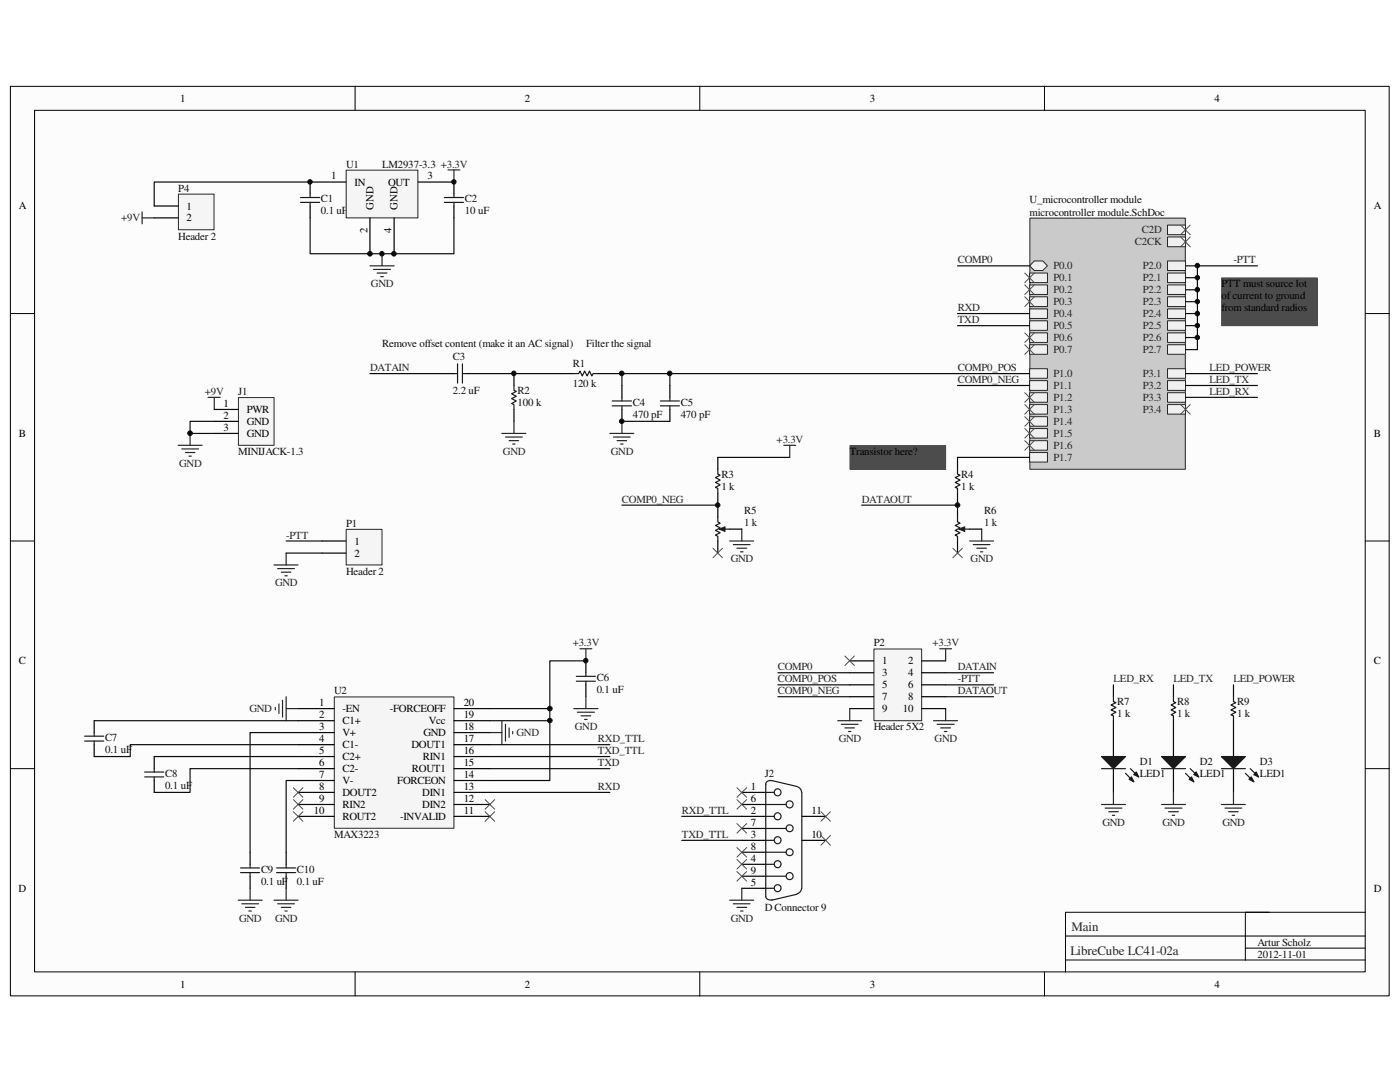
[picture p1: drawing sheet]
# Altium schematic sheet main.SchDoc: Main
size A4; Date: 2012-11-01; Author: Artur Scholz; DocumentNumber: LibreCube LC41-02a

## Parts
C1  0.1 uF  [0603]
C2  10 uF  [1206]
C3  2.2 uF  [0603]
C4  470 pF  [0603]
C5  470 pF  [0603]
C6  0.1 uF  [0603]
C7  0.1 uF  [0603]
C8  0.1 uF  [0603]
C9  0.1 uF  [0603]
C10  0.1 uF  [0603]
D1  LED1  [LED-1]
D2  LED1  [LED-1]
D3  LED1  [LED-1]
J1  MINIJACK-1.3  [POWERJACK]
J2  D Connector 9  [DSUB1.385-2H9]
P1  Header 2  [HDR1X2]
P2  Header 5X2  [HDR2X5]
P4  Header 2  [HDR1X2]
R1  120 k  [0603]
R2  100 k  [0603]
R3  1 k  [0603]
R4  1 k  [0603]
R5  1 k  [POT4MM-2]
R6  1 k  [POT4MM-2]
R7  1 k  [0603]
R8  1 k  [0603]
R9  1 k  [0603]
U1  LM2937-3.3  [SOT-223]
U2  MAX3223  [TSSOP-20]

## Sub-sheets
U_microcontroller module = microcontroller module.SchDoc: P0.1, P0.2, P0.3, P0.4, P0.5, P0.6, P0.7, P1.0, P1.1, P1.2, P1.3, P1.4, P1.5, P1.6, P1.7, P2.0, P2.1, P3.3, P3.4, P2.7, P2.6, P2.5, P2.4, P2.3, P2.2, P3.2, P3.1, C2D, C2CK, P0.0

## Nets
+3.3V: C2.2 C6.2 P2.2 R3.2 U1.3(OUT) U2.14(FORCEON) U2.19(Vcc) U2.20(-FORCEOFF)
+9V: J1.1(PWR) P4.2
GND: C1.1 C2.1 C4.1 C5.1 C6.1 C9.2 C10.1 D1.2(K) D2.2(K) D3.2(K) J1.2(GND) J1.3(GND) J2.5 P1.2 P2.9 P2.10 R2.1 R5.W R6.W U1.2(GND) U1.4(GND) U2.1(-EN) U2.18(GND)
-PTT: P1.1 P2.6 ; sheet U_microcontroller module/P2.0, sheet U_microcontroller module/P2.1, sheet U_microcontroller module/P2.7, sheet U_microcontroller module/P2.6, sheet U_microcontroller module/P2.5, sheet U_microcontroller module/P2.4, sheet U_microcontroller module/P2.3, sheet U_microcontroller module/P2.2
COMP0: P2.3 ; sheet U_microcontroller module/P0.0
COMP0_NEG: P2.7 R3.1 R5.CW(+) ; sheet U_microcontroller module/P1.1
COMP0_POS: C4.2 C5.2 P2.5 R1.1 ; sheet U_microcontroller module/P1.0
DATAIN: C3.1 P2.4
DATAOUT: P2.8 R4.1 R6.CW(+)
LED_POWER: R9.2 ; sheet U_microcontroller module/P3.1
LED_RX: R7.2 ; sheet U_microcontroller module/P3.3
LED_TX: R8.2 ; sheet U_microcontroller module/P3.2
RXD: U2.13(DIN1) ; sheet U_microcontroller module/P0.4
RXD_TTL: J2.2 U2.17(DOUT1)
TXD: U2.15(ROUT1) ; sheet U_microcontroller module/P0.5
TXD_TTL: J2.3 U2.16(RIN1)
NetC1_2: C1.2 P4.1 U1.1(IN)
NetC3_2: C3.2 R1.2 R2.2
NetC7_1: C7.1 U2.2(C1+)
NetC7_2: C7.2 U2.4(C1-)
NetC8_1: C8.1 U2.6(C2-)
NetC8_2: C8.2 U2.5(C2+)
NetC9_1: C9.1 U2.3(V+)
NetC10_2: C10.2 U2.7(V-)
NetD1_1: D1.1(A) R7.1
NetD2_1: D2.1(A) R8.1
NetD3_1: D3.1(A) R9.1
NetR4_2: R4.2 ; sheet U_microcontroller module/P1.7

Not connected (* = marked no-connect by the designer): J2 1* 4* 6* 7* 8* 9* 10(MH1)* 11(MH2)*; P2 1*; R5 CCW(-)*; R6 CCW(-)*; U2 8(DOUT2)* 9(RIN2)* 10(ROUT2)* 11(-INVALID)* 12(DIN2)*

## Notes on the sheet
- Remove offset content (make it an AC signal)
- (near R1) Filter the signal
- PTT must source lot of current to ground from standard radios
- (near R4) Transistor here?
